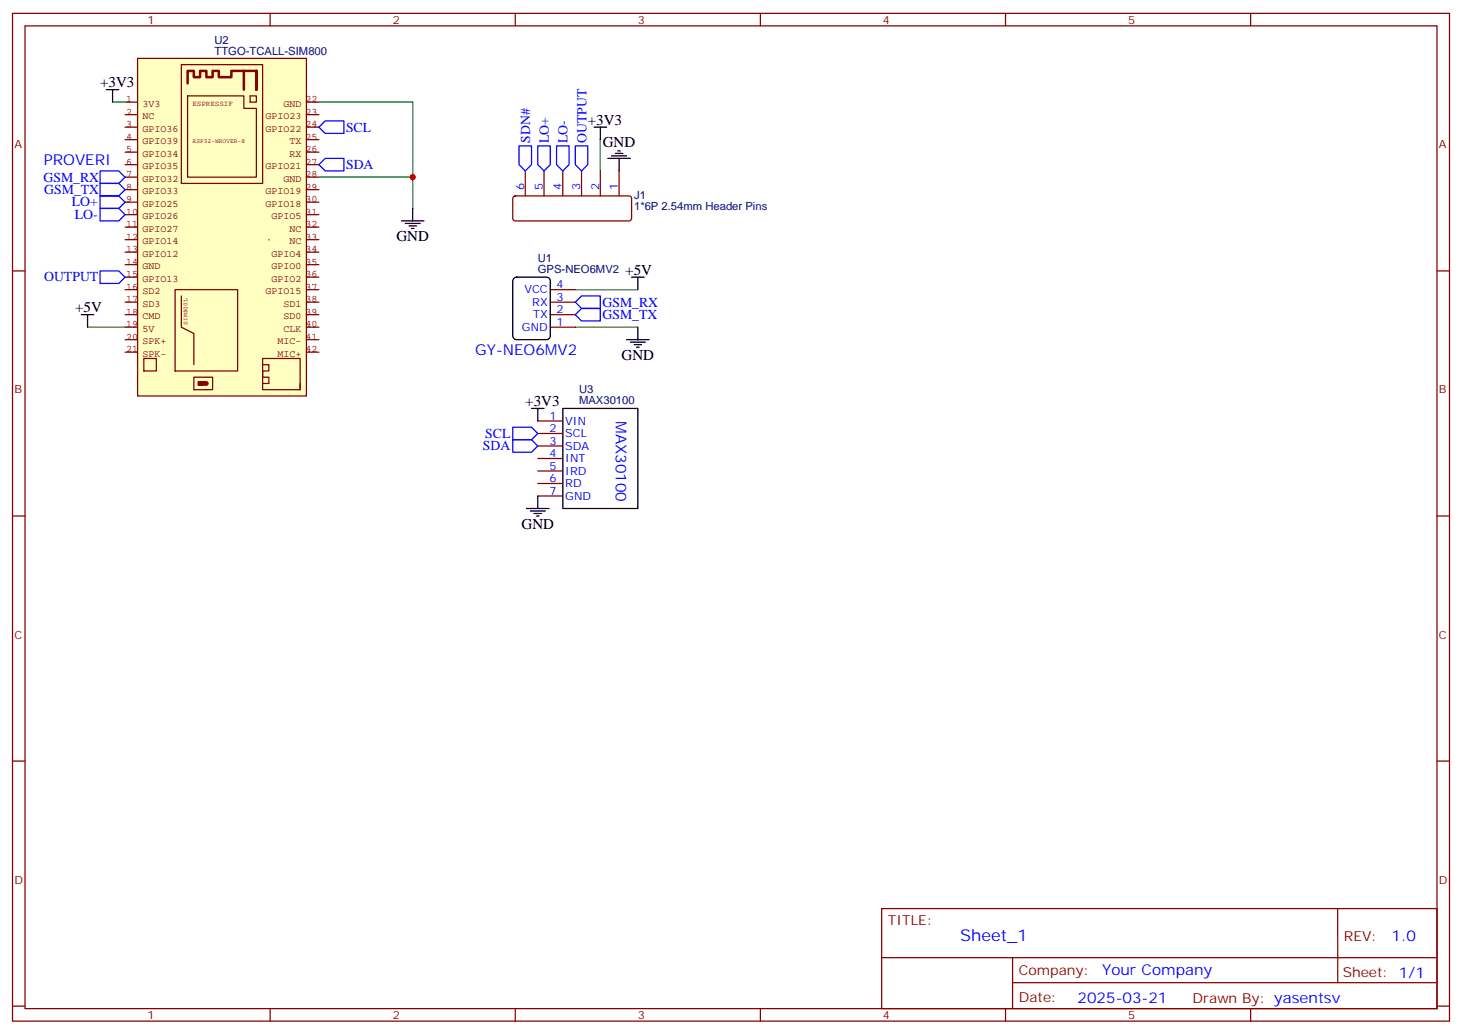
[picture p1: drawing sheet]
<svg xmlns="http://www.w3.org/2000/svg" width="412mm" height="292mm" viewBox="0 0 412 292" stroke-linecap="round" stroke-linejoin="round" font-family="sans-serif">
<g fill="none" stroke="#870000" stroke-width=".35">
<path d="M3.5 3.8h405.4v284.3h-405.4zM7.1 7.3h398.2v277.3h-398.2zM76.2 3.8v3.5M145.3 3.8v3.5M214.5 3.8v3.5M283.6 3.8v3.5M352.8 3.8v3.5M3.5 76.4h3.6M405.3 76.4h3.6M3.5 145.6h3.6M405.3 145.6h3.6M3.5 214.7h3.6"/>
<path d="M405.3 214.7h3.6M248.7 256.4h156.6v28.2h-156.6zM377.3 256.4v20.9M248.7 270.2h156.5M285.6 277.3h119.6M285.6 270.2v14.1M3.5 283.9h3.6M76.2 284.6v3.5M145.3 284.6v3.5M214.5 284.6v3.5M283.6 284.6v3.5M352.8 284.6v3.5"/>
<path d="M405.3 283.9h3.6"/>
</g>
<path d="M38.8 16.5h47.6v95.2h-47.6z" fill="#ffffc2" stroke="#850000" stroke-width=".35"/>
<g fill="none" stroke="#850000" stroke-width=".35">
<path d="M51.2 18.2h22.9v33.6h-22.9zM35.3 28.8h3.5M35.3 32.3h3.5M35.3 35.9h3.5M35.3 39.4h3.5M52.9 27.1h15.9v3.5h3.5v19.4h-19.4zM70.6 27.1h1.7v1.7h-1.7zM86.4 28.8h3.6M86.4 32.3h3.6M86.4 35.9h3.6M86.4 39.4h3.6M35.3 42.9h3.5"/>
<path d="M35.3 46.5h3.5M35.3 50h3.5M35.3 53.5h3.5M35.3 57h3.5M86.4 42.9h3.6M86.4 46.5h3.6M86.4 50h3.6M86.4 53.5h3.6M86.4 57h3.6M35.3 60.6h3.5M35.3 64.1h3.5M35.3 67.6h3.5"/>
<path d="M35.3 71.2h3.5M35.3 74.7h3.5M35.3 78.2h3.5M75.8 67.6h.1M86.4 60.6h3.6M86.4 64.1h3.6M86.4 67.6h3.6M86.4 71.2h3.6M86.4 74.7h3.6M86.4 78.2h3.6M35.3 81.7h3.5M35.3 85.3h3.5"/>
<path d="M35.3 88.8h3.5M35.3 92.3h3.5M35.3 95.8h3.5M35.3 99.4h3.5M49.4 81.7h17.6v23h-17.6zM51.2 83.5v8.8l3.5 1.8v8.8M86.4 81.7h3.6M86.4 85.3h3.6M86.4 88.8h3.6M86.4 92.3h3.6M86.4 95.8h3.6M86.4 99.4h3.6"/>
<path d="M40.6 101.1h3.5v3.6h-3.5zM54.7 106.4h5.3v3.6h-5.3zM74.1 108.2v1.8h10.6v-1.8M74.1 102.9h1.7v1.8h-1.7v1.7h1.7v1.8h-1.7v-7.1h10.6v8.9"/>
</g>
<path d="M56.4 108.2h.1M56.4 108.2h1.8" fill="none" stroke="#850000" stroke-width="1.4"/>
<path d="M52.9 23.5v-3.5h1.8v1.8h1.7v-1.8h1.8v1.8h1.8v-1.8h1.7v1.8h3.6v-1.8h7v5.3M68.8 20v5.3" fill="none" stroke="#850000" stroke-width=".71"/>
<g fill="none" stroke="#870000" stroke-width=".35">
<path d="M144.9 55.5l.4-.2h32.1l.5 .2 .3 .5v5.6l-.3 .5-.5 .2h-32.1l-.5-.2-.2-.5v-5.6zM148.2 48.2v7.1M153.5 48.2v7.1M158.7 48.2v7.1M164 48.2v7.1M169.3 48.2v7.1M174.6 48.2v7.1M155.2 81.7h7.1M155.2 85.3h7.1M155.2 88.8h7.1M155.2 92.3h7.1M151.7 118.8h7"/>
<path d="M151.7 122.3h7M151.7 125.8h7M151.7 129.4h7M151.7 132.9h7M151.7 136.4h7M151.7 139.9h7"/>
</g>
<g fill="none" stroke="#000" stroke-width=".35">
<path d="M30 25.3h3.5M31.7 25.3v3.5M167.6 35.9h3.5M169.3 35.9v3.5M116.4 58.8v3.5M171.4 44.7h6.4M172.5 44h4.2M173.6 43.3h2.1M174.3 42.6h.7M174.6 44.7v3.5M113.2 62.3h6.4M114.3 63h4.2"/>
<path d="M115.4 63.7h2.1M116.1 64.5h.7M144.9 78.6l.8-.4h8.5l.8 .4 .2 .7v15.5l-.5 .8-.5 .2h-8.5l-.9-.4-.2-.6v-15.5zM178.2 78.2h3.5M179.9 78.2v3.5M22.9 88.8h3.6M24.7 88.8v3.5M176.7 95.8h6.4M177.8 96.6h4.2M178.9 97.3h2.1M179.6 98h.7M179.9 92.3v3.5"/>
<path d="M149.9 115.3h3.6M151.7 115.3v3.5M158.7 115.3h21.2v28.2h-21.2zM151.7 139.9v3.6M148.5 143.5h6.4M149.6 144.2h4.2M150.6 144.9h2.2M151.3 145.6h.7"/>
</g>
<path d="M31.7 28.8h3.6M90 28.8h26.4v30M169.3 39.4v8.8M90 50h26.4M24.7 92.3h10.6M162.3 81.7h17.6M162.3 92.3h17.6" fill="none" stroke="#008700" stroke-width=".35"/>
<g fill="none" stroke="#00f" stroke-width=".35">
<path d="M90 35.9l1.7-1.8h5.3v3.5h-5.3zM28.2 48.2h5.3l1.8 1.8-1.8 1.8h-5.3zM28.2 51.8h5.3l1.8 1.7-1.8 1.8h-5.3zM28.2 58.8h5.3l1.8 1.8-1.8 1.7h-5.3zM28.2 55.3h5.3l1.8 1.7-1.8 1.8h-5.3zM90 46.5l1.7-1.8h5.3v3.5h-5.3zM146.4 41.2h3.5v5.3l-1.7 1.7-1.8-1.7zM151.7 41.2h3.5v5.3l-1.7 1.7-1.8-1.7zM157 41.2h3.5v5.3l-1.8 1.7-1.7-1.7zM162.3 41.2h3.5v5.3l-1.8 1.7-1.7-1.7zM28.2 76.4h5.3l1.8 1.8-1.8 1.8h-5.3zM162.3 85.3l1.7-1.8h5.3v3.5h-5.3z"/>
<path d="M162.3 88.8l1.7-1.8h5.3v3.6h-5.3zM144.6 120.5h5.3l1.8 1.8-1.8 1.8h-5.3zM144.6 124.1h5.3l1.8 1.7-1.8 1.8h-5.3z"/>
</g>
<circle cx="116.4" cy="50" r=".88" fill="#c00"/>
<text font-size="4.6" fill="#00f" x="270.8" y="265.4">Sheet_1</text>
<g font-size="4.2">
<text x="28.2" y="24.6">+3V3</text>
<text x="165.8" y="35.2">+3V3</text>
<text x="170" y="41.6">GND</text>
<text x="111.8" y="68">GND</text>
<text x="176.4" y="77.5">+5V</text>
<text x="21.2" y="88.1">+5V</text>
<text x="175.3" y="101.5">GND</text>
<text x="148.2" y="114.5">+3V3</text>
<text x="147.1" y="149.1">GND</text>
</g>
<g font-size="4.2" fill="#00f">
<text x="12.3" y="46.5">PROVERI</text>
<text x="134.1" y="100.1">GY-NEO6MV2</text>
<text x="173.7" y="118.8" transform="rotate(90 173.7 118.8)">MAX30100</text>
<text x="392.5" y="265.6">1.0</text>
<text x="310.9" y="275.2">Your Company</text>
<text x="304" y="283">2025-03-21</text>
</g>
<g font-size="3.9" fill="#00f">
<text x="97.6" y="37.2">SCL</text>
<text x="149.5" y="40.3" transform="rotate(-90 149.5 40.3)">SDN#</text>
<text x="154.8" y="40.3" transform="rotate(-90 154.8 40.3)">LO+</text>
<text x="160.1" y="40.3" transform="rotate(-90 160.1 40.3)">LO-</text>
<text x="165.4" y="40.3" transform="rotate(-90 165.4 40.3)">OUTPUT</text>
<text x="97.6" y="47.8">SDA</text>
<text x="12.3" y="51.3">GSM_RX</text>
<text x="12.5" y="54.8">GSM_TX</text>
<text x="20.2" y="58.2">LO+</text>
<text x="21.1" y="61.7">LO-</text>
<text x="12.4" y="79.4">OUTPUT</text>
<text x="169.9" y="86.5">GSM_RX</text>
<text x="169.9" y="90.1">GSM_TX</text>
<text x="136.9" y="123.6">SCL</text>
<text x="136.2" y="127.1">SDA</text>
</g>
<g font-size="3.9" fill="#800">
<text x="250.5" y="260.9">TITLE:</text>
<text x="379.1" y="265.6">REV:</text>
<text x="287.4" y="275.1">Company:</text>
<text x="378.7" y="275.8">Sheet: 1/1</text>
<text x="287.4" y="282.8">Date:</text>
<text x="336.4" y="282.9">Drawn By: yasentsv</text>
</g>
<g font-size="3.2" fill="#800">
<text x="41.6" y="6.8">1</text>
<text x="110.8" y="6.8">2</text>
<text x="179.9" y="6.8">3</text>
<text x="249.1" y="6.8">4</text>
<text x="318.2" y="6.8">5</text>
<text x="4.1" y="41.9">A</text>
<text x="405.9" y="41.9">A</text>
<text x="4.1" y="111">B</text>
<text x="405.9" y="111">B</text>
<text x="4.1" y="180.2">C</text>
<text x="405.9" y="180.2">C</text>
<text x="4.1" y="249.3">D</text>
<text x="405.9" y="249.3">D</text>
<text x="41.6" y="287.6">1</text>
<text x="110.8" y="287.6">2</text>
<text x="179.9" y="287.6">3</text>
<text x="249.1" y="287.6">4</text>
<text x="318.2" y="287.6">5</text>
</g>
<g font-size="3.2" fill="#000080">
<text x="60.5" y="15.4">TTGO-TCALL-SIM800</text>
<text x="60.5" y="12.3">U2</text>
<text x="178.9" y="59.2">1*6P 2.54mm Header Pins</text>
<text x="178.9" y="56.1">J1</text>
<text x="151.7" y="77.1">GPS-NEO6MV2</text>
<text x="151.7" y="73.9">U1</text>
<text x="163.3" y="110.9">U3</text>
<text x="163.3" y="114.1">MAX30100</text>
</g>
<g font-size="3.2" fill="#00f">
<text x="147.8" y="53.5" transform="rotate(-90 147.8 53.5)">6</text>
<text x="153.1" y="53.5" transform="rotate(-90 153.1 53.5)">5</text>
<text x="158.4" y="53.5" transform="rotate(-90 158.4 53.5)">4</text>
<text x="163.7" y="53.5" transform="rotate(-90 163.7 53.5)">3</text>
<text x="169" y="53.5" transform="rotate(-90 169 53.5)">2</text>
<text x="174.3" y="53.5" transform="rotate(-90 174.3 53.5)">1</text>
<text x="147.9" y="82.8">VCC</text>
<text x="157" y="81.4">4</text>
<text x="150.1" y="86.3">RX</text>
<text x="150.4" y="89.9">TX</text>
<text x="157" y="84.9">3</text>
<text x="157" y="88.4">2</text>
<text x="147.2" y="93.4">GND</text>
<text x="157" y="92">1</text>
<text x="155" y="118.4">1</text>
<text x="159.5" y="119.8">VIN</text>
<text x="155" y="122">2</text>
<text x="155" y="125.5">3</text>
<text x="159.5" y="123.4">SCL</text>
<text x="155" y="129">4</text>
<text x="159.5" y="126.9">SDA</text>
<text x="159.5" y="130.4">INT</text>
<text x="155" y="132.5">5</text>
<text x="155" y="136.1">6</text>
<text x="159.5" y="133.9">IRD</text>
<text x="159.5" y="137.5">RD</text>
<text x="155" y="139.6">7</text>
<text x="159.5" y="141">GND</text>
</g>
<g font-size="2.8" fill="#840000">
<text x="35.6" y="28.8">1</text>
<text x="86.2" y="28.8">22</text>
<text x="35.6" y="32.3">2</text>
<text x="35.6" y="35.8">3</text>
<text x="40.2" y="30.1">3V3</text>
<text x="40.2" y="33.7">NC</text>
<text x="74.9" y="33.7">GPIO23</text>
<text x="79.9" y="30.1">GND</text>
<text x="86.2" y="32.3">23</text>
<text x="86.2" y="35.8">24</text>
<text x="35.6" y="39.4">4</text>
<text x="40.2" y="37.2">GPIO36</text>
<text x="40.2" y="40.7">GPIO39</text>
<text x="74.9" y="37.2">GPIO22</text>
<text x="81.6" y="40.7">TX</text>
<text x="86.2" y="39.4">25</text>
<text x="35.6" y="42.9">5</text>
<text x="35.6" y="46.4">6</text>
<text x="40.2" y="44.3">GPIO34</text>
<text x="40.2" y="47.8">GPIO35</text>
<text x="74.9" y="47.8">GPIO21</text>
<text x="81.6" y="44.3">RX</text>
<text x="86.2" y="42.9">26</text>
<text x="86.2" y="46.4">27</text>
<text x="35.6" y="50">7</text>
<text x="35.6" y="53.5">8</text>
<text x="40.2" y="51.3">GPIO32</text>
<text x="79.9" y="51.3">GND</text>
<text x="86.2" y="50">28</text>
<text x="86.2" y="53.5">29</text>
<text x="35.6" y="57">9</text>
<text x="40.2" y="54.8">GPIO33</text>
<text x="40.2" y="58.4">GPIO25</text>
<text x="74.9" y="54.8">GPIO19</text>
<text x="74.9" y="58.4">GPIO18</text>
<text x="86.2" y="57">30</text>
<text x="35.6" y="60.5">10</text>
<text x="35.6" y="64.1">11</text>
<text x="40.2" y="61.9">GPIO26</text>
<text x="40.2" y="65.4">GPIO27</text>
<text x="76.6" y="61.9">GPIO5</text>
<text x="81.6" y="65.4">NC</text>
<text x="86.2" y="60.5">31</text>
<text x="86.2" y="64.1">32</text>
<text x="35.6" y="67.6">12</text>
<text x="35.6" y="71.1">13</text>
<text x="40.2" y="69">GPIO14</text>
<text x="81.6" y="69">NC</text>
<text x="86.2" y="67.6">33</text>
<text x="86.2" y="71.1">34</text>
<text x="35.6" y="74.6">14</text>
<text x="40.2" y="72.5">GPIO12</text>
<text x="40.2" y="76">GND</text>
<text x="76.6" y="72.5">GPIO4</text>
<text x="76.6" y="76">GPIO0</text>
<text x="86.2" y="74.6">35</text>
<text x="35.6" y="78.2">15</text>
<text x="35.6" y="81.7">16</text>
<text x="40.2" y="79.5">GPIO13</text>
<text x="40.2" y="83.1">SD2</text>
<text x="74.9" y="83.1">GPIO15</text>
<text x="76.6" y="79.5">GPIO2</text>
<text x="86.2" y="78.2">36</text>
<text x="86.2" y="81.7">37</text>
<text x="35.6" y="85.2">17</text>
<text x="35.6" y="88.8">18</text>
<text x="40.2" y="86.6">SD3</text>
<text x="79.9" y="86.6">SD1</text>
<text x="86.2" y="85.2">38</text>
<text x="86.2" y="88.8">39</text>
<text x="35.6" y="92.3">19</text>
<text x="35.6" y="95.8">20</text>
<text x="40.2" y="90.1">CMD</text>
<text x="40.2" y="93.6">5V</text>
<text x="79.9" y="90.1">SD0</text>
<text x="79.9" y="93.6">CLK</text>
<text x="86.2" y="92.3">40</text>
<text x="86.2" y="95.8">41</text>
<text x="35.6" y="99.3">21</text>
<text x="40.2" y="97.2">SPK+</text>
<text x="40.2" y="100.7">SPK-</text>
<text x="78.2" y="97.2">MIC-</text>
<text x="78.2" y="100.7">MIC+</text>
<text x="86.2" y="99.3">42</text>
</g>
<text font-size="2.1" fill="#840000" x="54.3" y="29.9">ESPRESSIF</text>
<g font-size="1.8" fill="#840000">
<text x="54.3" y="40.3">ESP32-WROVER-8</text>
<text x="52.9" y="91.6" transform="rotate(-90 52.9 91.6)">SIM800L</text>
</g>
</svg>
